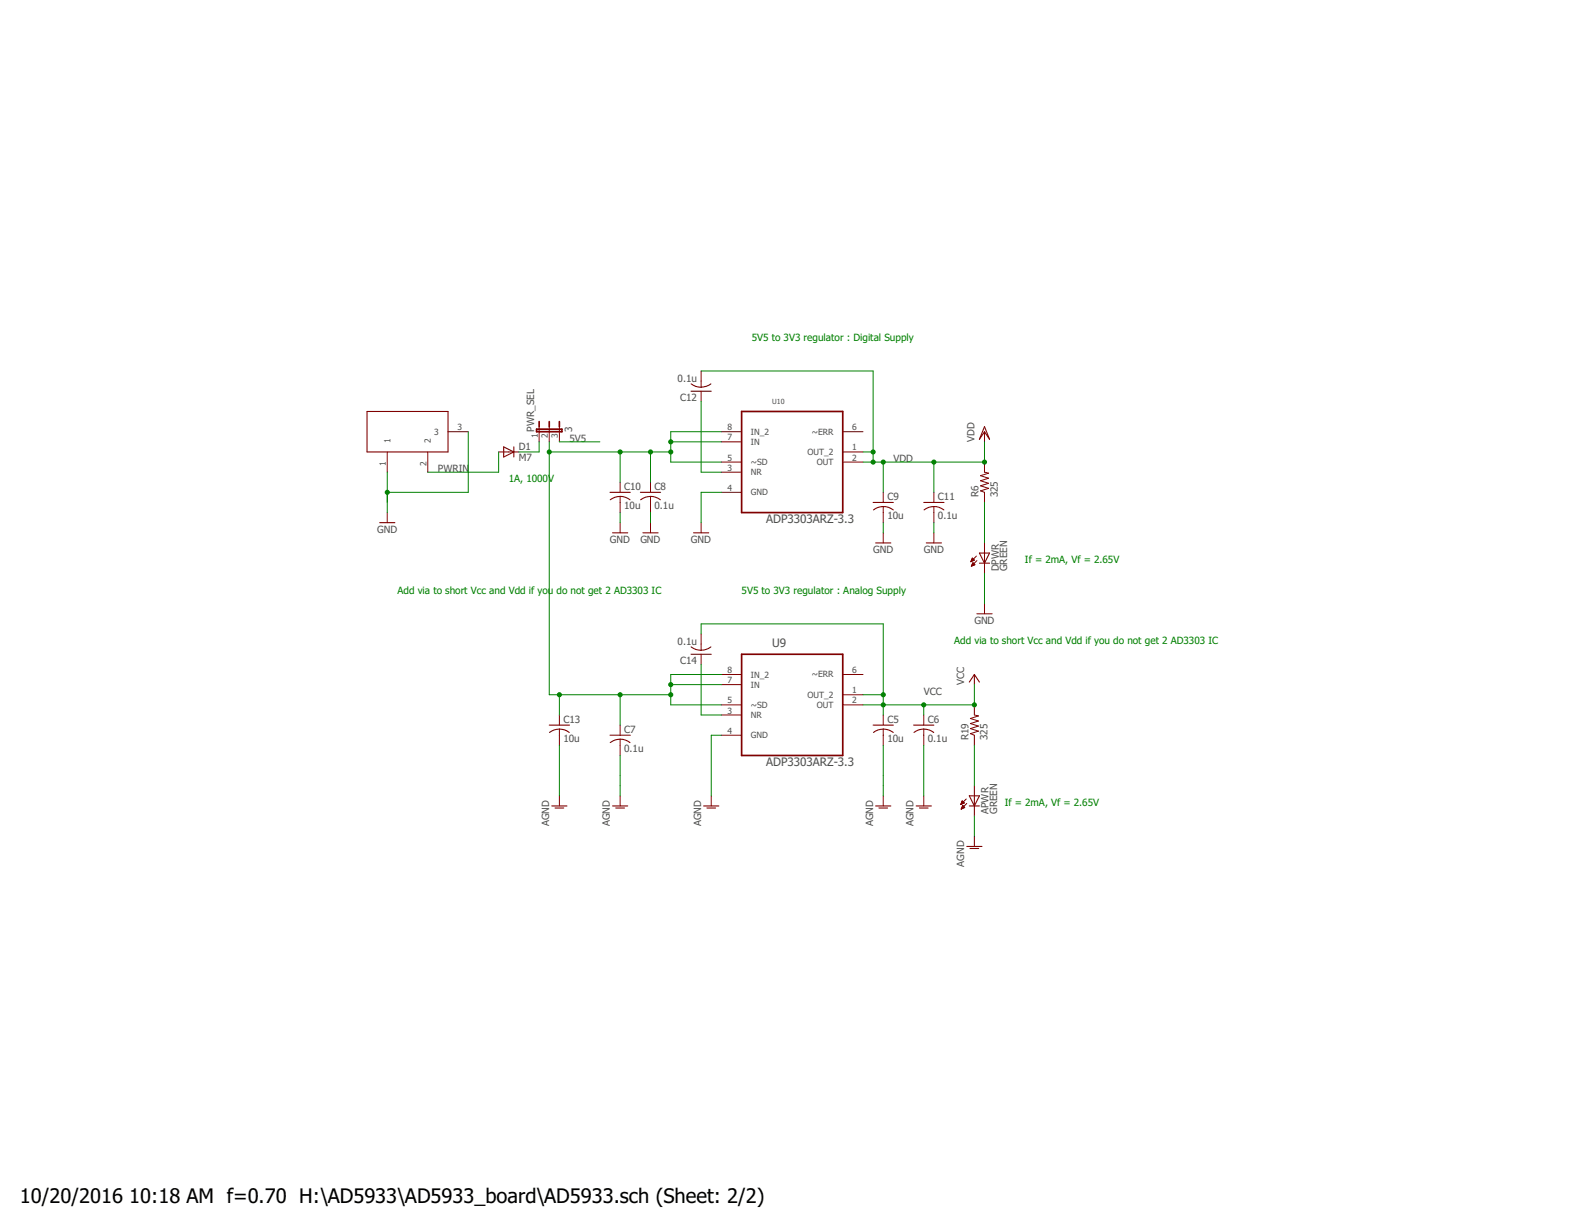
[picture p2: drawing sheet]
<svg xmlns="http://www.w3.org/2000/svg" width="279mm" height="216mm" viewBox="0 0 279 216" stroke-linecap="round" stroke-linejoin="round" font-family="sans-serif">
<g fill="none" stroke="#800000" stroke-width=".18">
<path d="M68 79.4v3.6M75.1 79.4v3.6M78.7 75.8h3.5M87.6 79.4h3.5M94.7 75v2.6M96.5 75v2.6M98.2 75v2.6M123.1 65.2v2.8M123.1 68.7v1.8M126.7 75.8h3.5M126.7 77.6h3.5M148 75.8h3.6"/>
<path d="M148 79.4h3.6M172.9 75.8v1.8M68 90v1.8M108.9 84.7v1.8M108.9 87.2v2.8M108.9 91.8v1.8M114.2 84.7v1.8M114.2 87.2v2.8M114.2 91.8v1.8M123.1 91.8v1.8M126.7 81.2h3.5M126.7 83h3.5"/>
<path d="M126.7 86.5h3.5M148 81.2h3.6M155.1 86.5v1.8M155.1 89v2.8M155.1 93.6v1.8M164 86.5v1.8M164 89v2.8M164 93.6v1.8M170.5 98.7h.1M170.5 98.6h.2M170.6 98.5h.3M170.6 98.4h.4"/>
<path d="M170.6 99.4h.1M170.6 98.4h.5M170.6 98.3h.4M170.6 99.3h.3M170.7 99.3h.4M170.7 98.2h.2M170.7 98.1h.2M170.7 99.2h.5M170.7 99.1h.4M170.8 98l.3 .4-.6 .3zM170.8 98.1h.1M170.8 99h.2"/>
<path d="M170.8 98.9h.1M170.9 98.8l.3 .4-.6 .3zM171.5 97.7l-1 1M171.6 98.5l-1 1M172.9 81.2v1.8l.7 .1-1.4 .5 1.4 .4-1.4 .5 1.4 .4-1.4 .4 1.4 .5-1.4 .4 .7 .3v1.8M172.9 95.4v5.3M123.1 111.4v2.8M123.1 114.9v1.8M126.7 118.5h3.5M148 118.5h3.6M171.1 118.5v1.8M172.9 106v1.8"/>
<path d="M98.2 125.6v1.8M98.2 128.1v2.8M98.2 139.8v1.8M108.9 127.4v1.8M108.9 129.9v2.8M108.9 139.8v1.8M124.9 139.8v1.8M126.7 120.3h3.5M126.7 123.8h3.5M126.7 125.6h3.5M126.7 129.2h3.5M148 123.8h3.6"/>
<path d="M148 122h3.6M155.1 125.6v1.8M155.1 128.1v2.8M155.1 139.8v1.8M162.2 125.6v1.8M162.2 128.1v2.8M162.2 139.8v1.8M171.1 123.8v1.8l.7 .2-1.4 .4 1.4 .5-1.4 .4 1.4 .5-1.4 .4 1.4 .4-1.4 .5 .7 .3v1.7M171.1 138v5.4M168.7 141.3h.1M168.8 141.2h.2M168.8 141.1h.4"/>
<path d="M168.8 142.1h.1M168.8 141.1h.5M168.8 142h.2M168.9 141h.4M168.9 141.9h.3M168.9 140.9h.3M168.9 141.9h.5M168.9 140.8h.2M169 140.8h.1M169 141.8h.4M169 141.7h.3M169 141.6h.2"/>
<path d="M169 141.6h.1M169.1 141.5l-.3 .6M169.1 141.5l.3 .4-.6 .2M169.1 141.5h.1M169.3 141.1l-.3-.4-.3 .6M169.3 141.1l-.6 .2M169.7 140.4l-1 .9M169.8 141.1l-1 1M171.1 146.9v1.8"/>
</g>
<path d="M94.2 75.4h4.5v.4h-4.5zM94.7 74.1v.9M96.5 74.1v.9M98.2 74.1v.9M130.2 72.3h17.8v17.7h-17.8zM130.2 114.9h17.8v17.8h-17.8z" fill="none" stroke="#800000" stroke-width=".3"/>
<g fill="none" stroke="#800000" stroke-width=".19">
<path d="M64.5 72.3h14.2v7.1h-14.2zM88.5 78.5l1.7 .9-1.7 .9zM90.2 78.5v1.8M121.3 68.7h3.6M121.4 67.4a2.81 2.81 0 0 0 1.7 .6M124.8 67.4a2.85 2.85 0 0 1-1.7 .6M172.9 75l.9 2.2-.9-1.4-.9 1.4zM66.7 91.8h2.6M107.1 86.5h3.6M107.2 87.8a2.84 2.84 0 0 1 3.4 0M107.6 93.6h2.6M112.5 86.5h3.5"/>
<path d="M112.5 87.8a2.84 2.84 0 0 1 3.5 0M112.9 93.6h2.7M121.8 93.6h2.7M153.3 88.3h3.6M153.4 89.6a2.84 2.84 0 0 1 3.5 0M153.8 95.4h2.6M162.2 88.3h3.6M162.3 89.6a2.84 2.84 0 0 1 3.5 0M162.7 95.4h2.6M172 97.2h1.8l-.9 1.7zM172 98.9h1.8M121.3 114.9h3.6"/>
<path d="M121.4 113.6a2.84 2.84 0 0 0 3.4 0M170.2 119.8l.9-1.3 .9 1.3M171.6 107.8h2.6M96.5 127.4h3.5M96.5 128.7a2.84 2.84 0 0 1 3.5 0M107.1 129.2h3.6M107.2 130.5a2.84 2.84 0 0 1 3.4 0M153.3 127.4h3.6M153.4 128.7a2.84 2.84 0 0 1 3.5 0M160.4 127.4h3.6M160.5 128.7a2.84 2.84 0 0 1 3.5 0M170.2 139.8h1.8l-.9 1.8z"/>
<path d="M96.9 141.6h2.7M97.5 141.9h1.5M107.6 141.6h2.6M108.1 141.9h1.6M123.6 141.6h2.6M124.1 141.9h1.6M153.8 141.6h2.6M154.3 141.9h1.6M160.9 141.6h2.7M161.5 141.9h1.5M169.8 148.7h2.6M170.2 141.6h1.8"/>
<path d="M170.3 149.1h1.6"/>
</g>
<g fill="none" stroke="#008000" stroke-width=".18">
<path d="M82.2 75.8v10.7h-14.2M87.6 79.4v3.6h-12.5M94.7 77.6v1.8h-3.6M96.5 79.4h21.3M96.5 77.6v44.4h21.3M98.2 77.6h7.1M108.9 79.4v5.3M114.2 79.4v5.3M117.8 77.6h8.9M123.1 65.2h30.2v16M123.1 70.5v12.5h3.6M126.7 75.8h-8.9v5.4h8.9"/>
<path d="M151.6 79.4h1.7M172.9 77.6v3.6h-21.3M68 83v7M108.9 90v1.8M114.2 90v1.8M126.7 86.5h-3.6v5.3M155.1 81.2v5.3M155.1 91.8v1.8M164 81.2v5.3M164 91.8v1.8M172.9 88.3v7.1M123.1 111.4v-1.8h32v16"/>
<path d="M123.1 116.7v8.9h3.6M126.7 118.5h-8.9v5.3h8.9M172.9 100.7v5.3M98.2 122v3.6M98.2 130.9v8.9M108.9 122v5.4M108.9 132.7v7.1M117.8 120.3h8.9M126.7 129.2h-1.8v10.6M151.6 122h3.5M155.1 130.9v8.9M162.2 123.8v1.8"/>
<path d="M162.2 130.9v8.9M171.1 120.3v3.5h-19.5M171.1 130.9v7.1M171.1 143.4v3.5"/>
</g>
<g fill="#008000" stroke="#008000" stroke-width=".18">
<circle cx="153.3" cy="81.2" r=".36"/>
<circle cx="155.1" cy="81.2" r=".36"/>
<circle cx="153.3" cy="79.4" r=".36"/>
<circle cx="164" cy="81.2" r=".36"/>
<circle cx="172.9" cy="81.2" r=".36"/>
<circle cx="117.8" cy="120.3" r=".36"/>
<circle cx="117.8" cy="122" r=".36"/>
<circle cx="117.8" cy="77.6" r=".36"/>
<circle cx="117.8" cy="79.4" r=".36"/>
<circle cx="114.2" cy="79.4" r=".36"/>
<circle cx="108.9" cy="79.4" r=".36"/>
<circle cx="98.2" cy="122" r=".36"/>
<circle cx="96.5" cy="79.4" r=".36"/>
<circle cx="108.9" cy="122" r=".36"/>
<circle cx="155.1" cy="123.8" r=".36"/>
<circle cx="162.2" cy="123.8" r=".36"/>
<circle cx="155.1" cy="122" r=".36"/>
<circle cx="171.1" cy="123.8" r=".36"/>
<circle cx="68" cy="86.5" r=".36"/>
</g>
<g font-size="3.5">
<text x="3.5" y="211.4">10/20/2016</text>
<text x="22.7" y="211.4">10:18 AM f=0.70 H:\AD5933\AD5933_board\AD5933.sch (Sheet: 2/2)</text>
</g>
<g font-size="2.1" fill="#505050">
<text x="134.5" y="92">ADP3303ARZ-3.3</text>
<text x="135.6" y="113.6">U9</text>
<text x="134.5" y="134.6">ADP3303ARZ-3.3</text>
</g>
<g font-size="1.8" fill="#008000">
<text x="132" y="59.8">5V5 to 3V3 regulator : Digital Supply</text>
<text x="89.3" y="84.7">1A, 1000V</text>
<text x="180" y="98.9">If = 2mA, Vf = 2.65V</text>
<text x="69.8" y="104.3">Add via to short Vcc and Vdd if you do not get 2 AD3303 IC</text>
<text x="130.2" y="104.3">5V5 to 3V3 regulator : Analog Supply</text>
<text x="167.6" y="113.2">Add via to short Vcc and Vdd if you do not get 2 AD3303 IC</text>
<text x="176.4" y="141.6">If = 2mA, Vf = 2.65V</text>
</g>
<g font-size="1.8" fill="#505050">
<text x="119" y="67">0.1u</text>
<text x="119.4" y="70.4">C12</text>
<text x="93.8" y="75.8" transform="rotate(-90 93.8 75.8)">PWR_SEL</text>
<text x="100" y="77.6">5V5</text>
<text x="100.5" y="75.8" transform="rotate(-90 100.5 75.8)">3</text>
<text x="171.1" y="77.6" transform="rotate(-90 171.1 77.6)">VDD</text>
<text x="76.9" y="82.9">PWRIN</text>
<text x="91.1" y="81">M7</text>
<text x="91.1" y="79.1">D1</text>
<text x="156.9" y="81.2">VDD</text>
<text x="109.6" y="89.4">10u</text>
<text x="109.6" y="86.1">C10</text>
<text x="114.9" y="89.4">0.1u</text>
<text x="114.9" y="86.1">C8</text>
<text x="155.8" y="87.8">C9</text>
<text x="164.7" y="87.8">C11</text>
<text x="171.8" y="87.4" transform="rotate(-90 171.8 87.4)">R6</text>
<text x="175.2" y="87.4" transform="rotate(-90 175.2 87.4)">325</text>
<text x="66.2" y="93.6">GND</text>
<text x="107.1" y="95.4">GND</text>
<text x="112.5" y="95.4">GND</text>
<text x="121.3" y="95.4">GND</text>
<text x="155.8" y="91.2">10u</text>
<text x="164.7" y="91.2">0.1u</text>
<text x="153.3" y="97.2">GND</text>
<text x="162.2" y="97.2">GND</text>
<text x="175.4" y="100.4" transform="rotate(-90 175.4 100.4)">DPWR</text>
<text x="176.9" y="100.4" transform="rotate(-90 176.9 100.4)">GREEN</text>
<text x="119" y="113.2">0.1u</text>
<text x="171.1" y="109.6">GND</text>
<text x="119.4" y="116.6">C14</text>
<text x="162.2" y="122">VCC</text>
<text x="169.3" y="120.3" transform="rotate(-90 169.3 120.3)">VCC</text>
<text x="98.9" y="130.3">10u</text>
<text x="98.9" y="126.9">C13</text>
<text x="109.6" y="128.7">C7</text>
<text x="155.8" y="130.3">10u</text>
<text x="155.8" y="126.9">C5</text>
<text x="162.9" y="130.3">0.1u</text>
<text x="162.9" y="126.9">C6</text>
<text x="170.1" y="130" transform="rotate(-90 170.1 130)">R19</text>
<text x="173.4" y="130" transform="rotate(-90 173.4 130)">325</text>
<text x="109.6" y="132.1">0.1u</text>
<text x="173.6" y="143" transform="rotate(-90 173.6 143)">APWR</text>
<text x="175.1" y="143" transform="rotate(-90 175.1 143)">GREEN</text>
<text x="96.5" y="145.1" transform="rotate(-90 96.5 145.1)">AGND</text>
<text x="107.1" y="145.1" transform="rotate(-90 107.1 145.1)">AGND</text>
<text x="123.1" y="145.1" transform="rotate(-90 123.1 145.1)">AGND</text>
<text x="153.3" y="145.1" transform="rotate(-90 153.3 145.1)">AGND</text>
<text x="160.4" y="145.1" transform="rotate(-90 160.4 145.1)">AGND</text>
<text x="169.3" y="152.3" transform="rotate(-90 169.3 152.3)">AGND</text>
</g>
<g font-size="1.5" fill="#505050">
<text x="68.6" y="77.8" transform="rotate(-90 68.6 77.8)">1</text>
<text x="75.7" y="77.8" transform="rotate(-90 75.7 77.8)">2</text>
<text x="76.2" y="76.4">3</text>
<text x="80.3" y="75.6">3</text>
<text x="94.4" y="76.9" transform="rotate(-90 94.4 76.9)">1</text>
<text x="96.2" y="76.9" transform="rotate(-90 96.2 76.9)">2</text>
<text x="98" y="76.9" transform="rotate(-90 98 76.9)">3</text>
<text x="127.8" y="75.6">8</text>
<text x="127.8" y="77.4">7</text>
<text x="131.9" y="76.4">IN_2</text>
<text x="142.6" y="76.4">~ERR</text>
<text x="149.6" y="75.6">6</text>
<text x="67.8" y="81.8" transform="rotate(-90 67.8 81.8)">1</text>
<text x="74.9" y="81.8" transform="rotate(-90 74.9 81.8)">2</text>
<text x="127.8" y="80.9">5</text>
<text x="127.8" y="82.7">3</text>
<text x="131.9" y="78.1">IN</text>
<text x="131.9" y="81.7">~SD</text>
<text x="131.9" y="83.5">NR</text>
<text x="141.8" y="79.9">OUT_2</text>
<text x="143.5" y="81.7">OUT</text>
<text x="149.6" y="79.1">1</text>
<text x="149.6" y="80.9">2</text>
<text x="127.8" y="86.2">4</text>
<text x="131.9" y="87">GND</text>
<text x="127.8" y="118.2">8</text>
<text x="131.9" y="119">IN_2</text>
<text x="142.6" y="119">~ERR</text>
<text x="149.6" y="118.2">6</text>
<text x="127.8" y="120">7</text>
<text x="127.8" y="123.6">5</text>
<text x="127.8" y="125.3">3</text>
<text x="131.9" y="120.8">IN</text>
<text x="131.9" y="124.4">~SD</text>
<text x="141.8" y="122.6">OUT_2</text>
<text x="143.5" y="124.3">OUT</text>
<text x="149.6" y="121.8">1</text>
<text x="149.6" y="123.6">2</text>
<text x="127.8" y="128.9">4</text>
<text x="131.9" y="126.1">NR</text>
<text x="131.9" y="129.7">GND</text>
</g>
<text font-size="1.2" fill="#505050" x="135.6" y="70.9">U10</text>
</svg>
